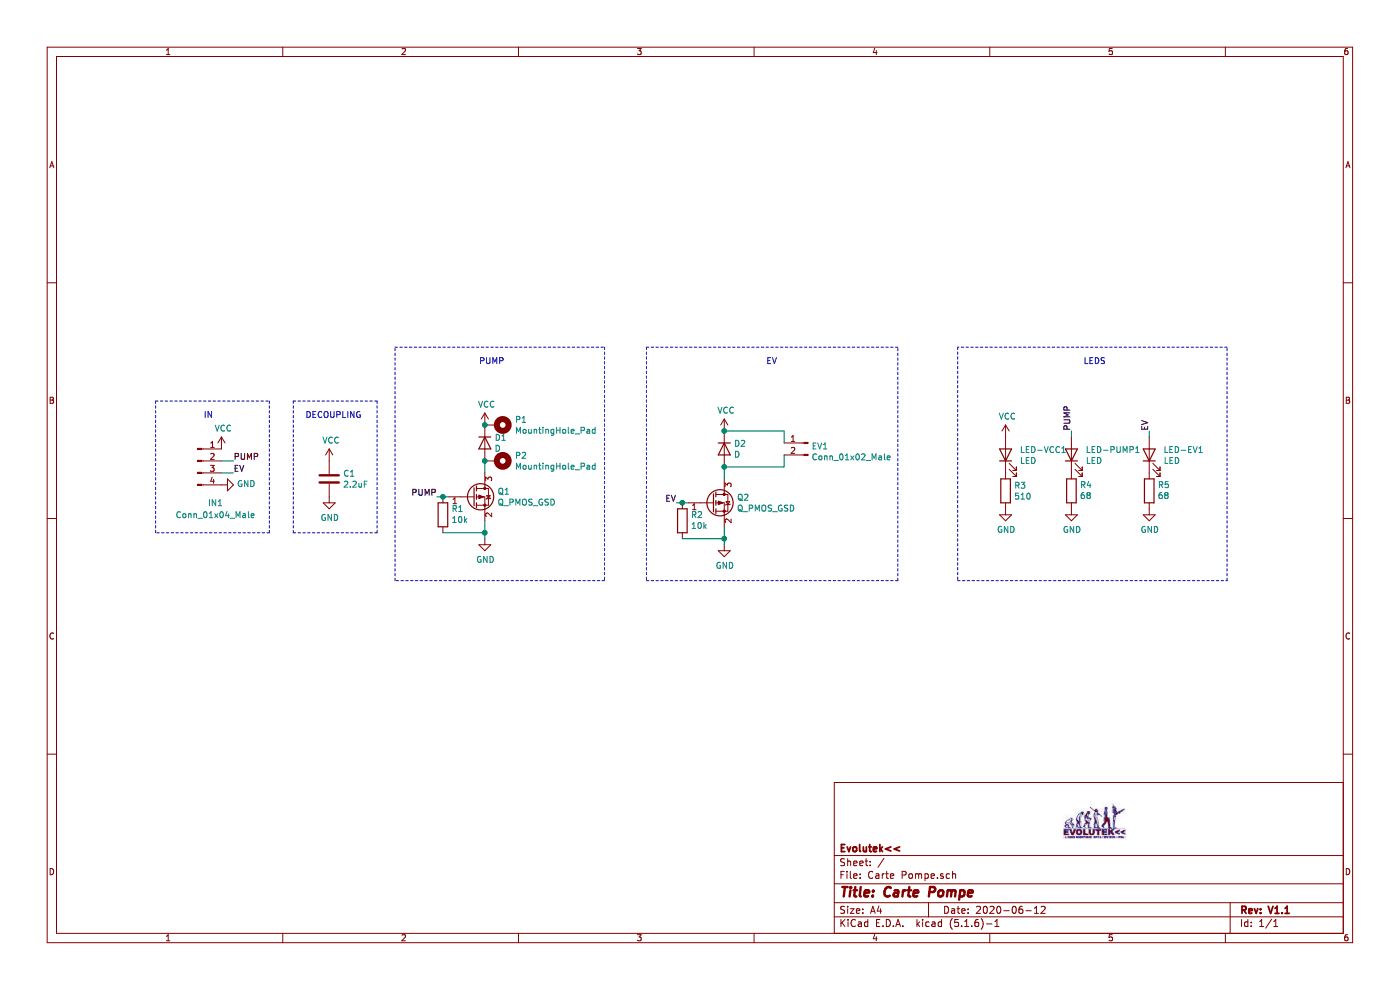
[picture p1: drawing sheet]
EESchema Schematic File Version 4
EELAYER 30 0
EELAYER END
$Descr A4 11693 8268
encoding utf-8
Sheet 1 1
Title "Carte Pompe"
Date "2020-06-12"
Rev "V1.1"
Comp "Evolutek<<"
Comment1 ""
Comment2 ""
Comment3 ""
Comment4 ""
$EndDescr
$Comp
L power:GND #PWR04
U 1 1
P 4050 4500
F 0 "#PWR04" H 4050 4250 50  0001 C CNN
F 1 "GND" H 4055 4327 50  0000 C CNN
F 2 "" H 4050 4500 50  0001 C CNN
F 3 "" H 4050 4500 50  0001 C CNN
	1    4050 4500
	1    0    0    -1  
$EndComp
$Comp
L Device:R R1
U 1 1
P 3700 4300
F 0 "R1" H 3630 4254 50  0000 R CNN
F 1 "10k" H 3630 4345 50  0000 R CNN
F 2 "Resistor_SMD:R_0603_1608Metric" V 3630 4300 50  0001 C CNN
F 3 "~" H 3700 4300 50  0001 C CNN
	1    3700 4300
	-1   0    0    1   
$EndComp
Wire Wire Line
	4050 4350 4050 4450
Wire Wire Line
	3700 4450 4050 4450
Connection ~ 4050 4450
Wire Wire Line
	4050 4450 4050 4500
Wire Wire Line
	3700 4150 3750 4150
Wire Wire Line
	4050 3950 4050 3850
$Comp
L Mechanical:MountingHole_Pad P1
U 1 1
P 4150 3550
F 0 "P1" V 4104 3700 50  0000 L CNN
F 1 "MountingHole_Pad" V 4195 3700 50  0000 L CNN
F 2 "MountingHole:MountingHole_2.5mm_Pad" H 4150 3550 50  0001 C CNN
F 3 "~" H 4150 3550 50  0001 C CNN
	1    4150 3550
	0    1    1    0   
$EndComp
$Comp
L power:VCC #PWR03
U 1 1
P 4050 3550
F 0 "#PWR03" H 4050 3400 50  0001 C CNN
F 1 "VCC" H 4065 3723 50  0000 C CNN
F 2 "" H 4050 3550 50  0001 C CNN
F 3 "" H 4050 3550 50  0001 C CNN
	1    4050 3550
	1    0    0    -1  
$EndComp
Wire Wire Line
	3700 4150 3650 4150
Connection ~ 3700 4150
Text Label 3650 4150 2    50   ~ 0
PUMP
$Comp
L power:GND #PWR06
U 1 1
P 6050 4550
F 0 "#PWR06" H 6050 4300 50  0001 C CNN
F 1 "GND" H 6055 4377 50  0000 C CNN
F 2 "" H 6050 4550 50  0001 C CNN
F 3 "" H 6050 4550 50  0001 C CNN
	1    6050 4550
	1    0    0    -1  
$EndComp
$Comp
L Device:R R2
U 1 1
P 5700 4350
F 0 "R2" H 5630 4304 50  0000 R CNN
F 1 "10k" H 5630 4395 50  0000 R CNN
F 2 "Resistor_SMD:R_0603_1608Metric" V 5630 4350 50  0001 C CNN
F 3 "~" H 5700 4350 50  0001 C CNN
	1    5700 4350
	-1   0    0    1   
$EndComp
Wire Wire Line
	6050 4400 6050 4500
Wire Wire Line
	5700 4500 6050 4500
Connection ~ 6050 4500
Wire Wire Line
	6050 4500 6050 4550
Wire Wire Line
	5700 4200 5750 4200
Wire Wire Line
	6050 4000 6050 3900
$Comp
L power:VCC #PWR05
U 1 1
P 6050 3600
F 0 "#PWR05" H 6050 3450 50  0001 C CNN
F 1 "VCC" H 6065 3773 50  0000 C CNN
F 2 "" H 6050 3600 50  0001 C CNN
F 3 "" H 6050 3600 50  0001 C CNN
	1    6050 3600
	1    0    0    -1  
$EndComp
Wire Wire Line
	5700 4200 5650 4200
Connection ~ 5700 4200
Text Label 5650 4200 2    50   ~ 0
EV
$Comp
L Connector:Conn_01x02_Male EV1
U 1 1
P 6750 3700
F 0 "EV1" H 6722 3674 50  0000 R CNN
F 1 "Conn_01x02_Male" H 6722 3583 50  0000 R CNN
F 2 "ConnectorsEvo:B02B-PASK" H 6750 3700 50  0001 C CNN
F 3 "~" H 6750 3700 50  0001 C CNN
	1    6750 3700
	-1   0    0    -1  
$EndComp
Wire Wire Line
	6050 3900 6550 3900
Wire Wire Line
	6550 3900 6550 3800
Wire Wire Line
	6550 3700 6550 3600
Wire Wire Line
	6550 3600 6050 3600
$Comp
L Connector:Conn_01x04_Male IN1
U 1 1
P 1650 3850
F 0 "IN1" H 1800 3500 50  0000 C CNN
F 1 "Conn_01x04_Male" H 1800 3400 50  0000 C CNN
F 2 "ConnectorsEvo:B04B-PASK" H 1650 3850 50  0001 C CNN
F 3 "~" H 1650 3850 50  0001 C CNN
	1    1650 3850
	1    0    0    -1  
$EndComp
$Comp
L power:VCC #PWR01
U 1 1
P 1850 3750
F 0 "#PWR01" H 1850 3600 50  0001 C CNN
F 1 "VCC" H 1865 3923 50  0000 C CNN
F 2 "" H 1850 3750 50  0001 C CNN
F 3 "" H 1850 3750 50  0001 C CNN
	1    1850 3750
	1    0    0    -1  
$EndComp
$Comp
L power:GND #PWR02
U 1 1
P 1850 4050
F 0 "#PWR02" H 1850 3800 50  0001 C CNN
F 1 "GND" V 1855 3922 50  0000 R CNN
F 2 "" H 1850 4050 50  0001 C CNN
F 3 "" H 1850 4050 50  0001 C CNN
	1    1850 4050
	0    -1   -1   0   
$EndComp
Wire Wire Line
	1850 3850 1950 3850
Wire Wire Line
	1850 3950 1950 3950
Text Label 1950 3850 0    50   ~ 0
PUMP
Text Label 1950 3950 0    50   ~ 0
EV
$Comp
L Device:LED LED-VCC1
U 1 1
P 8400 3800
F 0 "LED-VCC1" V 8439 3682 50  0000 R CNN
F 1 "LED" V 8348 3682 50  0000 R CNN
F 2 "LED_SMD:LED_0805_2012Metric" H 8400 3800 50  0001 C CNN
F 3 "~" H 8400 3800 50  0001 C CNN
	1    8400 3800
	0    -1   -1   0   
$EndComp
$Comp
L Device:R R3
U 1 1
P 8400 4100
F 0 "R3" H 8330 4146 50  0000 R CNN
F 1 "510" H 8330 4055 50  0000 R CNN
F 2 "Resistor_SMD:R_0603_1608Metric" V 8330 4100 50  0001 C CNN
F 3 "~" H 8400 4100 50  0001 C CNN
	1    8400 4100
	-1   0    0    -1  
$EndComp
$Comp
L power:VCC #PWR07
U 1 1
P 8400 3650
F 0 "#PWR07" H 8400 3500 50  0001 C CNN
F 1 "VCC" H 8415 3823 50  0000 C CNN
F 2 "" H 8400 3650 50  0001 C CNN
F 3 "" H 8400 3650 50  0001 C CNN
	1    8400 3650
	1    0    0    -1  
$EndComp
$Comp
L power:GND #PWR08
U 1 1
P 8400 4250
F 0 "#PWR08" H 8400 4000 50  0001 C CNN
F 1 "GND" H 8405 4077 50  0000 C CNN
F 2 "" H 8400 4250 50  0001 C CNN
F 3 "" H 8400 4250 50  0001 C CNN
	1    8400 4250
	1    0    0    -1  
$EndComp
$Comp
L Device:LED LED-PUMP1
U 1 1
P 8950 3800
F 0 "LED-PUMP1" V 8989 3682 50  0000 R CNN
F 1 "LED" V 8898 3682 50  0000 R CNN
F 2 "LED_SMD:LED_0805_2012Metric" H 8950 3800 50  0001 C CNN
F 3 "~" H 8950 3800 50  0001 C CNN
	1    8950 3800
	0    -1   -1   0   
$EndComp
$Comp
L Device:R R4
U 1 1
P 8950 4100
F 0 "R4" H 8880 4054 50  0000 R CNN
F 1 "68" H 8880 4145 50  0000 R CNN
F 2 "Resistor_SMD:R_0603_1608Metric" V 8880 4100 50  0001 C CNN
F 3 "~" H 8950 4100 50  0001 C CNN
	1    8950 4100
	-1   0    0    1   
$EndComp
$Comp
L power:GND #PWR09
U 1 1
P 8950 4250
F 0 "#PWR09" H 8950 4000 50  0001 C CNN
F 1 "GND" H 8955 4077 50  0000 C CNN
F 2 "" H 8950 4250 50  0001 C CNN
F 3 "" H 8950 4250 50  0001 C CNN
	1    8950 4250
	1    0    0    -1  
$EndComp
$Comp
L Device:LED LED-EV1
U 1 1
P 9600 3800
F 0 "LED-EV1" V 9639 3682 50  0000 R CNN
F 1 "LED" V 9548 3682 50  0000 R CNN
F 2 "LED_SMD:LED_0805_2012Metric" H 9600 3800 50  0001 C CNN
F 3 "~" H 9600 3800 50  0001 C CNN
	1    9600 3800
	0    -1   -1   0   
$EndComp
$Comp
L Device:R R5
U 1 1
P 9600 4100
F 0 "R5" H 9530 4054 50  0000 R CNN
F 1 "68" H 9530 4145 50  0000 R CNN
F 2 "Resistor_SMD:R_0603_1608Metric" V 9530 4100 50  0001 C CNN
F 3 "~" H 9600 4100 50  0001 C CNN
	1    9600 4100
	-1   0    0    1   
$EndComp
$Comp
L power:GND #PWR010
U 1 1
P 9600 4250
F 0 "#PWR010" H 9600 4000 50  0001 C CNN
F 1 "GND" H 9605 4077 50  0000 C CNN
F 2 "" H 9600 4250 50  0001 C CNN
F 3 "" H 9600 4250 50  0001 C CNN
	1    9600 4250
	1    0    0    -1  
$EndComp
Wire Wire Line
	8950 3650 8950 3600
Wire Wire Line
	9600 3650 9600 3600
Text Label 8950 3600 1    50   ~ 0
PUMP
Text Label 9600 3600 1    50   ~ 0
EV
$Comp
L Mechanical:MountingHole_Pad P2
U 1 1
P 4150 3850
F 0 "P2" V 4104 4000 50  0000 L CNN
F 1 "MountingHole_Pad" V 4195 4000 50  0000 L CNN
F 2 "MountingHole:MountingHole_2.5mm_Pad" H 4150 3850 50  0001 C CNN
F 3 "~" H 4150 3850 50  0001 C CNN
	1    4150 3850
	0    1    1    0   
$EndComp
Wire Notes Line
	1300 3350 2250 3350
Wire Notes Line
	2250 3350 2250 4450
Wire Notes Line
	2250 4450 1300 4450
Wire Notes Line
	1300 4450 1300 3350
Text Notes 1700 3500 0    50   ~ 0
IN
Wire Notes Line
	3300 2900 5050 2900
Wire Notes Line
	5050 2900 5050 4850
Wire Notes Line
	5050 4850 3300 4850
Wire Notes Line
	3300 4850 3300 2900
Text Notes 4000 3050 0    50   ~ 0
PUMP
Wire Notes Line
	5400 2900 5400 4850
Wire Notes Line
	5400 4850 7500 4850
Wire Notes Line
	7500 4850 7500 2900
Wire Notes Line
	7500 2900 5400 2900
Text Notes 6400 3050 0    50   ~ 0
EV
Wire Notes Line
	8000 2900 8000 4850
Wire Notes Line
	8000 4850 10250 4850
Wire Notes Line
	10250 4850 10250 2900
Wire Notes Line
	10250 2900 8000 2900
Text Notes 9050 3050 0    50   ~ 0
LEDS
$Comp
L Device:D D2
U 1 1
P 6050 3750
F 0 "D2" V 6004 3830 50  0000 L CNN
F 1 "D" V 6095 3830 50  0000 L CNN
F 2 "Diode_SMD:D_SMB" H 6050 3750 50  0001 C CNN
F 3 "~" H 6050 3750 50  0001 C CNN
	1    6050 3750
	0    1    1    0   
$EndComp
Connection ~ 6050 3900
Connection ~ 6050 3600
$Comp
L Device:D D1
U 1 1
P 4050 3700
F 0 "D1" V 4004 3780 50  0000 L CNN
F 1 "D" V 4095 3780 50  0000 L CNN
F 2 "Diode_SMD:D_SMB" H 4050 3700 50  0001 C CNN
F 3 "~" H 4050 3700 50  0001 C CNN
	1    4050 3700
	0    1    1    0   
$EndComp
Connection ~ 4050 3850
Connection ~ 4050 3550
$Comp
L Device:Q_PMOS_GSD Q1
U 1 1
P 3950 4150
F 0 "Q1" H 4155 4196 50  0000 L CNN
F 1 "Q_PMOS_GSD" H 4155 4105 50  0000 L CNN
F 2 "Package_TO_SOT_SMD:SOT-23" H 4150 4250 50  0001 C CNN
F 3 "~" H 3950 4150 50  0001 C CNN
	1    3950 4150
	1    0    0    -1  
$EndComp
$Comp
L Device:Q_PMOS_GSD Q2
U 1 1
P 5950 4200
F 0 "Q2" H 6155 4246 50  0000 L CNN
F 1 "Q_PMOS_GSD" H 6155 4155 50  0000 L CNN
F 2 "Package_TO_SOT_SMD:SOT-23" H 6150 4300 50  0001 C CNN
F 3 "~" H 5950 4200 50  0001 C CNN
	1    5950 4200
	1    0    0    -1  
$EndComp
$Comp
L Device:C C1
U 1 1
P 2750 4000
F 0 "C1" H 2865 4046 50  0000 L CNN
F 1 "2.2uF" H 2865 3955 50  0000 L CNN
F 2 "Capacitor_SMD:C_0603_1608Metric" H 2788 3850 50  0001 C CNN
F 3 "~" H 2750 4000 50  0001 C CNN
	1    2750 4000
	1    0    0    -1  
$EndComp
$Comp
L power:VCC #PWR011
U 1 1
P 2750 3850
F 0 "#PWR011" H 2750 3700 50  0001 C CNN
F 1 "VCC" H 2765 4023 50  0000 C CNN
F 2 "" H 2750 3850 50  0001 C CNN
F 3 "" H 2750 3850 50  0001 C CNN
	1    2750 3850
	1    0    0    -1  
$EndComp
$Comp
L power:GND #PWR012
U 1 1
P 2750 4150
F 0 "#PWR012" H 2750 3900 50  0001 C CNN
F 1 "GND" H 2755 3977 50  0000 C CNN
F 2 "" H 2750 4150 50  0001 C CNN
F 3 "" H 2750 4150 50  0001 C CNN
	1    2750 4150
	1    0    0    -1  
$EndComp
Wire Notes Line
	2450 3350 2450 4450
Wire Notes Line
	2450 4450 3150 4450
Wire Notes Line
	3150 4450 3150 3350
Wire Notes Line
	3150 3350 2450 3350
Text Notes 2550 3500 0    50   ~ 0
DECOUPLING
$EndSCHEMATC
